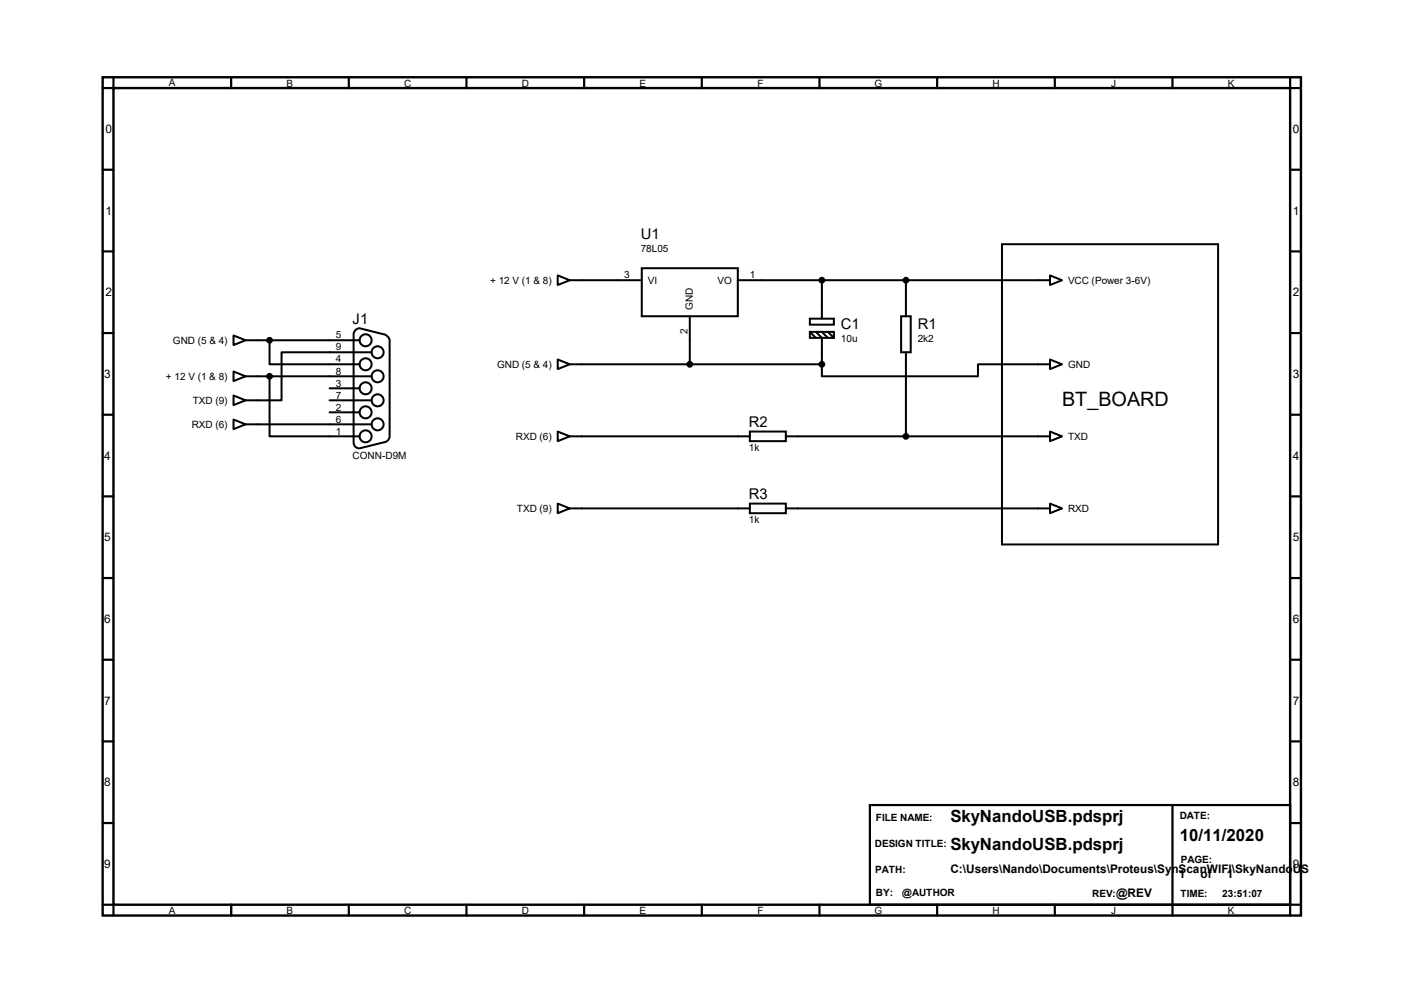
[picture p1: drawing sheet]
<svg xmlns="http://www.w3.org/2000/svg" width="297mm" height="210mm" viewBox="0 0 297 210" stroke-linecap="round" stroke-linejoin="round" font-family="sans-serif">
<path d="M21.7 16.3h253.5v177.3h-253.5zM24 18.6h248.9v172.7h-248.9z" fill="none" stroke="#000" stroke-width=".51"/>
<g fill="none" stroke="#000" stroke-width=".47">
<path d="M24 16.3v2.3h-2.3M48.9 16.3v2.3M73.8 16.3v2.3M98.7 16.3v2.3M123.6 16.3v2.3M148.5 16.3v2.3M173.4 16.3v2.3M198.2 16.3v2.3M223.1 16.3v2.3M248 16.3v2.3M272.9 16.3v2.3h2.3M21.7 35.9h2.3"/>
<path d="M272.9 35.9h2.3M21.7 53.2h2.3M272.9 53.2h2.3M21.7 70.4h2.3M272.9 70.4h2.3M21.7 87.7h2.3M272.9 87.7h2.3M21.7 105h2.3M272.9 105h2.3M21.7 122.3h2.3M21.7 139.5h2.3M272.9 122.3h2.3"/>
<path d="M272.9 139.5h2.3M21.7 156.8h2.3M272.9 156.8h2.3M21.7 174.1h2.3M184 170.3h88.9v21h-88.9zM248 170.3v23.3M272.9 174.1h2.3M21.7 191.3h2.3v2.3M48.9 191.3v2.3M73.8 191.3v2.3M98.7 191.3v2.3M123.6 191.3v2.3"/>
<path d="M148.5 191.3v2.3M173.4 191.3v2.3M198.2 191.3v2.3M223.1 191.3v2.3M275.2 191.3h-2.3v2.3"/>
</g>
<g fill="none" stroke="#000" stroke-width=".42">
<path d="M118 58.3l2.5 1-2.5 1zM120.5 59.3h15.3M135.8 56.7h20.3v10.2h-20.3zM156.1 59.3h66M173.9 59.3v8.1M191.6 59.3v7.6M212 51.6h45.7v63.5h-45.7zM222.1 58.3l2.6 1-2.6 1zM49.4 71l2.5 1-2.5 1zM49.4 78.6l2.5 1-2.5 1zM51.9 72h24.2M51.9 79.6h26.7"/>
<path d="M57 72v5h19.1M57 79.6v12.7h19.1M75.3 69.7l.8-.3 5.1 1.3a1.61 1.61 0 0 1 1.2 1.3v20.3a1.35 1.35 0 0 1-1.2 1.3l-5.1 1.2a1.2 1.2 0 0 1-1.3-1.2v-22.9zM78.6 74.5h-19v10.2h-7.7M118 76l2.5 1-2.5 1.1zM120.5 77h53.4M145.9 66.9v10.1M171.3 67.4h5.1v1.3h-5.1zM171.3 70.2h5.1v1.3h-5.1zM171.3 70.2l1.3 1.3M172.6 70.2l1.3 1.3v5.5M173.9 77v2.6h33v-2.6h15.2"/>
<path d="M173.9 70.2l1.2 1.3M175.1 70.2l1.3 1.3M190.6 66.9h2.1v7.6h-2.1zM191.6 74.5v17.8M222.1 76l2.6 1-2.6 1.1zM49.4 83.7l2.5 1-2.5 1zM49.4 88.7l2.5 1-2.5 1.1zM51.9 89.7h26.7M69.7 87.2h6.4M69.7 84.7h8.9M69.7 82.1h6.4M118 91.3l2.5 1-2.5 1z"/>
<path d="M120.5 92.3h38.1M158.6 91.3h7.6v2h-7.6zM166.2 92.3h55.9M222.1 91.3l2.6 1-2.6 1zM118 106.5l2.5 1-2.5 1zM120.5 107.5h38.1M158.6 106.5h7.6v2h-7.6zM166.2 107.5h55.9M222.1 106.5l2.6 1-2.6 1z"/>
<circle cx="77.3" cy="72" r="1.27"/>
<circle cx="77.3" cy="77" r="1.27"/>
<circle cx="79.9" cy="74.5" r="1.27"/>
<circle cx="79.9" cy="79.6" r="1.27"/>
<circle cx="77.3" cy="82.1" r="1.27"/>
<circle cx="77.3" cy="87.2" r="1.27"/>
<circle cx="77.3" cy="92.3" r="1.27"/>
<circle cx="79.9" cy="84.7" r="1.27"/>
<circle cx="79.9" cy="89.7" r="1.27"/>
</g>
<g fill="#000" stroke="#000" stroke-width=".42">
<circle cx="173.9" cy="59.3" r=".51"/>
<circle cx="191.6" cy="59.3" r=".51"/>
<circle cx="57" cy="79.6" r=".51"/>
<circle cx="57" cy="72" r=".51"/>
<circle cx="145.9" cy="77" r=".51"/>
<circle cx="173.9" cy="77" r=".51"/>
<circle cx="191.6" cy="92.3" r=".51"/>
</g>
<text font-size="4.2" x="224.7" y="85.9">BT_BOARD</text>
<g font-size="3.6">
<text x="201" y="173.9">SkyNandoUSB.pdsprj</text>
<text x="201" y="179.7">SkyNandoUSB.pdsprj</text>
<text x="249.6" y="178">10/11/2020</text>
</g>
<g font-size="3.1">
<text x="135.6" y="50.5">U1</text>
<text x="74.6" y="68.5">J1</text>
<text x="177.9" y="69.5">C1</text>
<text x="194.1" y="69.5">R1</text>
<text x="158.4" y="90.4">R2</text>
<text x="158.4" y="105.6">R3</text>
</g>
<g font-size="2.5">
<text x="22.3" y="28.2">0</text>
<text x="273.5" y="28.2">0</text>
<text x="22.3" y="45.4">1</text>
<text x="273.5" y="45.4">1</text>
<text x="22.3" y="62.7">2</text>
<text x="273.5" y="62.7">2</text>
<text x="22.1" y="80">3</text>
<text x="273.5" y="80">3</text>
<text x="22.1" y="97.2">4</text>
<text x="273.5" y="97.2">4</text>
<text x="22.1" y="114.5">5</text>
<text x="273.5" y="114.5">5</text>
<text x="22.1" y="131.8">6</text>
<text x="273.5" y="131.8">6</text>
<text x="22.1" y="149.1">7</text>
<text x="273.5" y="149.1">7</text>
<text x="22.1" y="166.3">8</text>
<text x="273.5" y="166.3">8</text>
<text x="22.1" y="183.6">9</text>
<text x="201" y="184.7">C:\Users\Nando\Documents\Proteus\SynScanWIFI\SkyNandoUSB.pdsprj</text>
<text x="249.4" y="185.7">1</text>
<text x="254" y="185.7">of</text>
<text x="259.5" y="185.7">1</text>
<text x="273.5" y="183.6">9</text>
<text x="236.1" y="189.7">@REV</text>
</g>
<g font-size="2.1">
<text x="35.7" y="18.1">A</text>
<text x="60.6" y="18.4">B</text>
<text x="85.5" y="18.4">C</text>
<text x="110.4" y="18.4">D</text>
<text x="135.3" y="18.4">E</text>
<text x="160.3" y="18.4">F</text>
<text x="185" y="18.4">G</text>
<text x="209.9" y="18.4">H</text>
<text x="235.1" y="18.4">J</text>
<text x="259.7" y="18.4">K</text>
<text x="135.6" y="53.4">78L05</text>
<text x="132" y="58.9">3</text>
<text x="158.6" y="58.9">1</text>
<text x="103.7" y="60">+ 12 V (1 &amp; 8)</text>
<text x="137" y="60">VI</text>
<text x="146.6" y="65.6" transform="rotate(-90 146.6 65.6)">GND</text>
<text x="151.8" y="60">VO</text>
<text x="225.9" y="60">VCC (Power 3-6V)</text>
<text x="71.1" y="71.6">5</text>
<text x="145.4" y="70.6" transform="rotate(-90 145.4 70.6)">2</text>
<text x="36.6" y="72.7">GND (5 &amp; 4)</text>
<text x="71.1" y="76.7">4</text>
<text x="71.1" y="74.1">9</text>
<text x="105.2" y="77.8">GND (5 &amp; 4)</text>
<text x="177.9" y="72.4">10u</text>
<text x="194.1" y="72.4">2k2</text>
<text x="225.9" y="77.8">GND</text>
<text x="35.1" y="80.3">+ 12 V (1 &amp; 8)</text>
<text x="71.1" y="81.7">3</text>
<text x="71.1" y="79.2">8</text>
<text x="40.8" y="85.4">TXD (9)</text>
<text x="71.1" y="89.4">6</text>
<text x="71.1" y="86.8">2</text>
<text x="71.1" y="84.3">7</text>
<text x="40.6" y="90.5">RXD (6)</text>
<text x="71.1" y="91.9">1</text>
<text x="109.1" y="93">RXD (6)</text>
<text x="158.4" y="95.5">1k</text>
<text x="225.9" y="93">TXD</text>
<text x="74.6" y="97">CONN-D9M</text>
<text x="109.3" y="108.3">TXD (9)</text>
<text x="158.4" y="110.7">1k</text>
<text x="225.9" y="108.3">RXD</text>
<text x="185.3" y="173.7">FILE NAME:</text>
<text x="249.6" y="173.2">DATE:</text>
<text x="185.1" y="179.2">DESIGN TITLE:</text>
<text x="185.1" y="184.5">PATH:</text>
<text x="249.8" y="182.6">PAGE:</text>
<text x="185.3" y="189.5">BY:</text>
<text x="190.9" y="189.5">@AUTHOR</text>
<text x="231.1" y="189.6">REV:</text>
<text x="249.7" y="189.6">TIME:</text>
<text x="258.6" y="189.6">23:51:07</text>
<text x="35.7" y="193.4">A</text>
<text x="60.6" y="193.4">B</text>
<text x="85.5" y="193.4">C</text>
<text x="110.4" y="193.4">D</text>
<text x="135.3" y="193.4">E</text>
<text x="160.3" y="193.4">F</text>
<text x="185" y="193.4">G</text>
<text x="209.9" y="193.4">H</text>
<text x="235.1" y="193.4">J</text>
<text x="259.7" y="193.4">K</text>
</g>
</svg>
